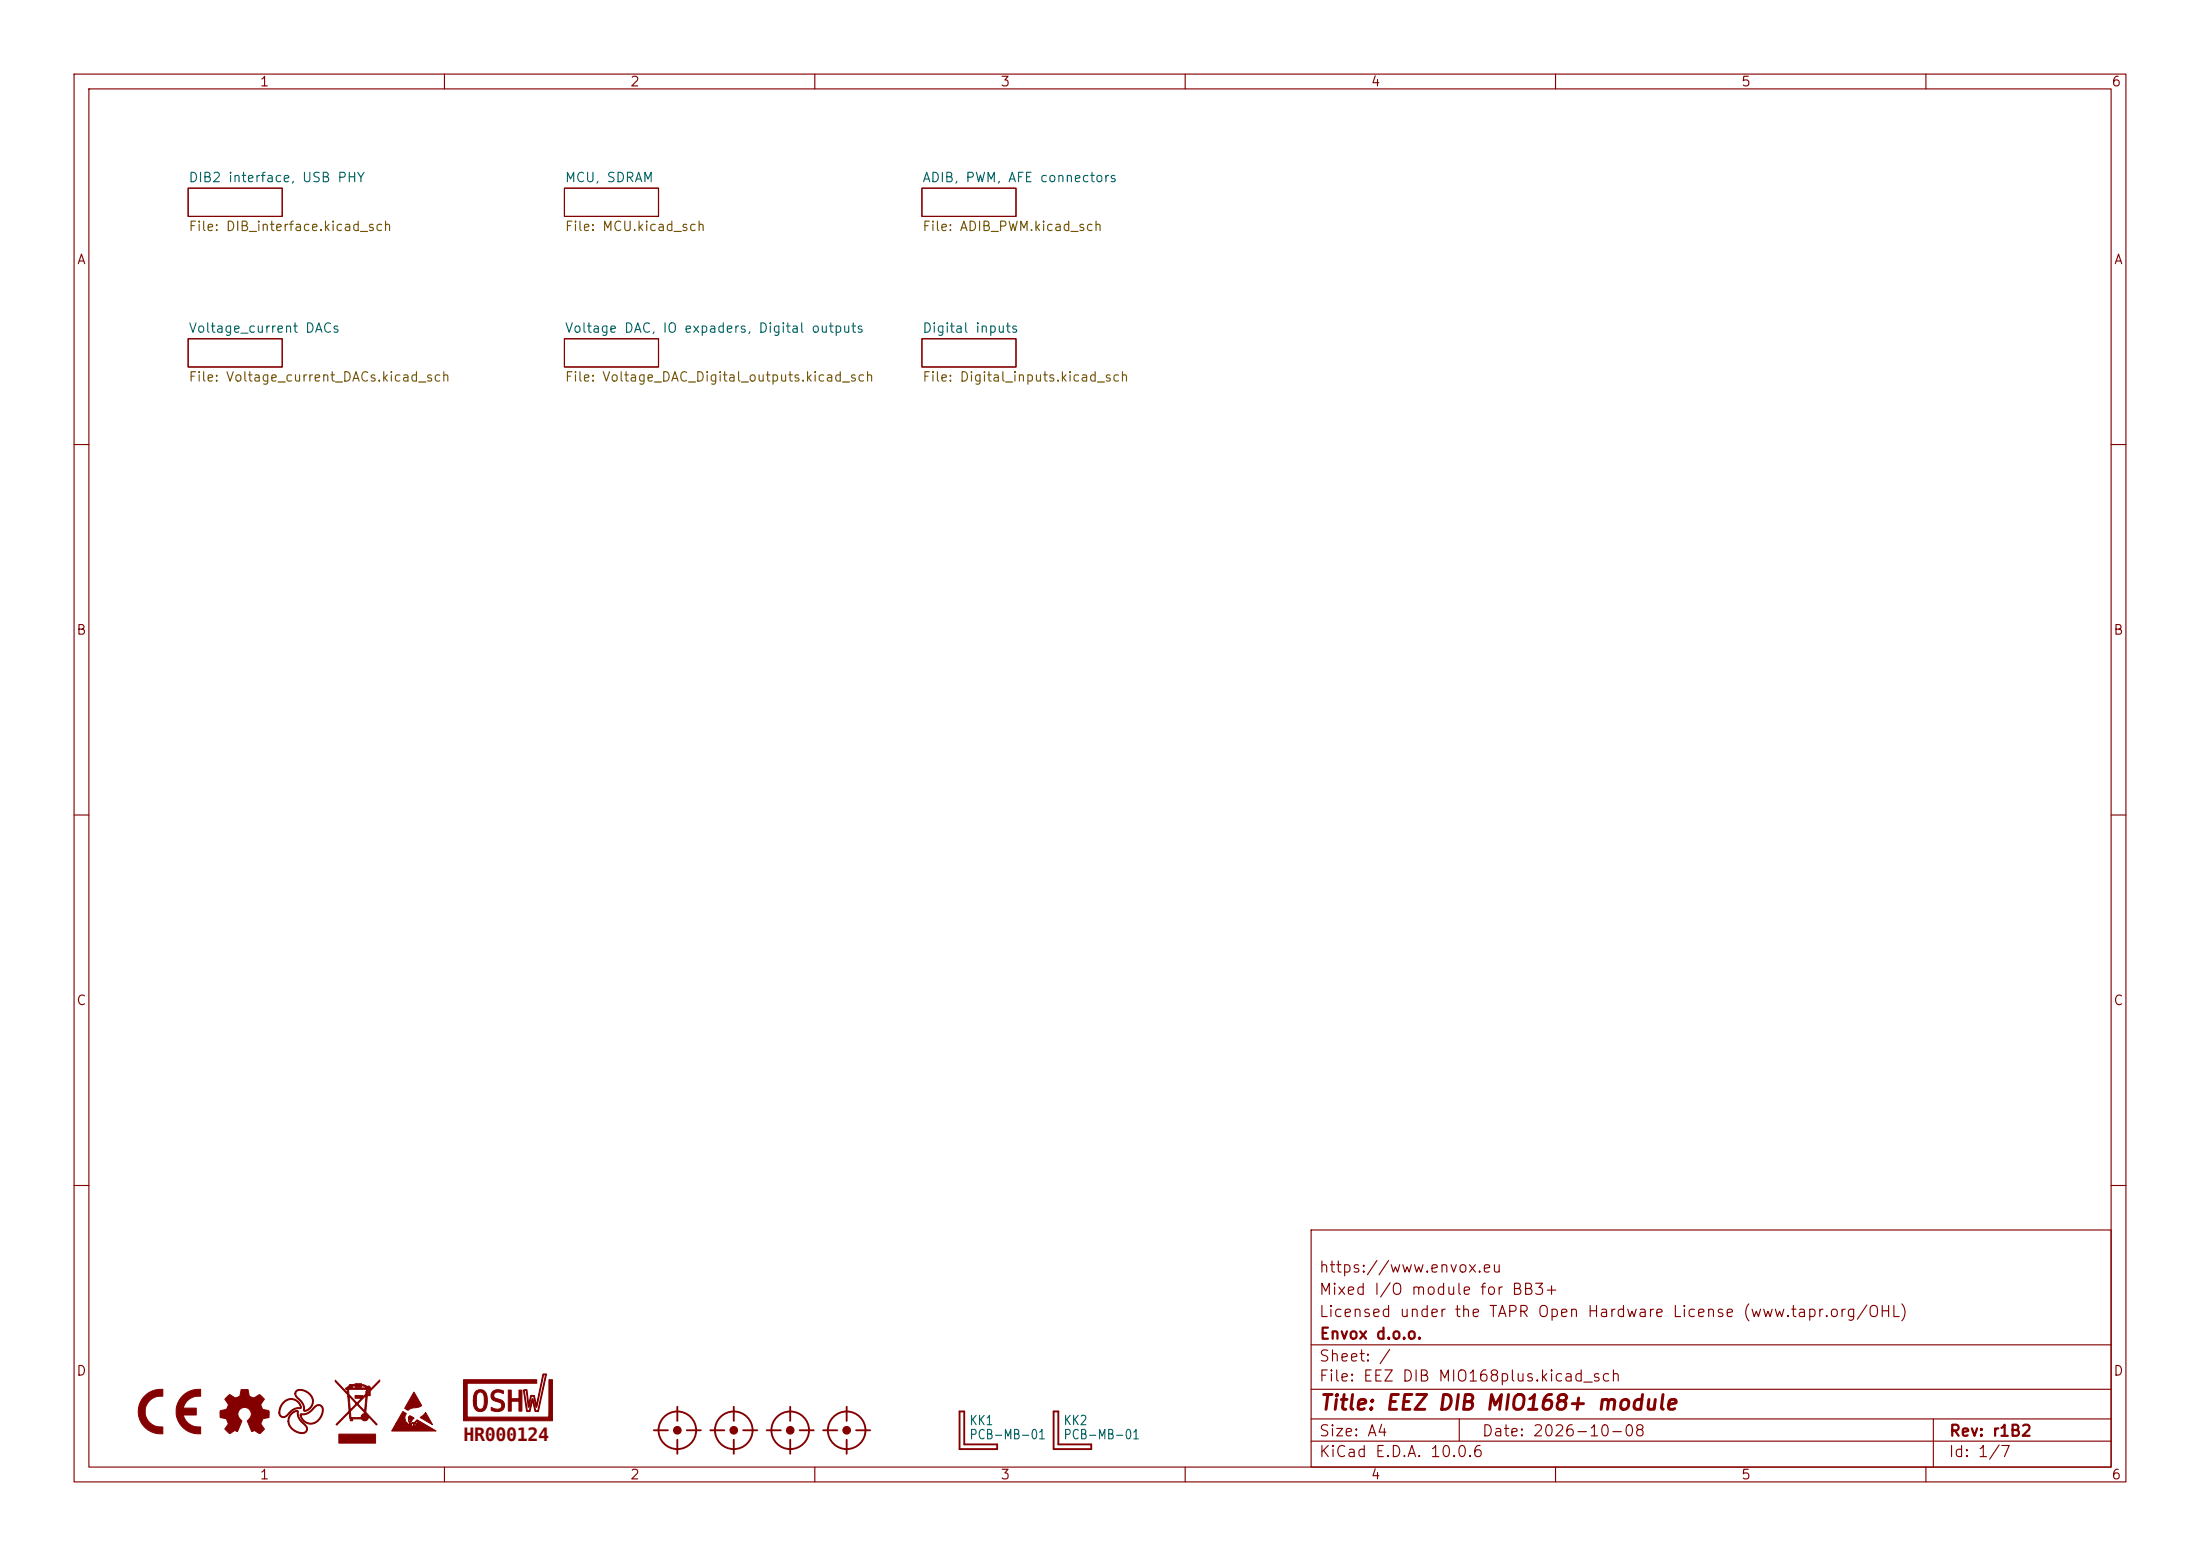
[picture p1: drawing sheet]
<svg xmlns="http://www.w3.org/2000/svg" width="297mm" height="210mm" viewBox="0 0 297 210" stroke-linecap="round" stroke-linejoin="round" font-family="sans-serif">
<g fill="none" stroke="#840000" stroke-width=".15">
<path d="M10 10h277v190h-277zM12 12h273v186h-273zM60 10v2M110 10v2M160 10v2M210 10v2M260 10v2M25.4 25.4h12.7v3.8h-12.7zM76.2 25.4h12.7v3.8h-12.7zM124.5 25.4h12.7v3.8h-12.7zM25.4 45.7h12.7v3.8h-12.7zM76.2 45.7h12.7v3.8h-12.7z"/>
<path d="M124.5 45.7h12.7v3.8h-12.7zM10 60h2M285 60h2M10 110h2M285 110h2M10 160h2M177 166h108v32h-108zM285 160h2M60 198v2M110 198v2M160 198v2M177 194.5h108"/>
<path d="M177 191.5h108M177 187.5h108M177 181.5h108M197 191.5v3M210 198v2M260 198v2M261 191.5v6.5"/>
</g>
<g fill="none" stroke="#840000" stroke-width=".25">
<path d="M88.3 193h1.9M91.4 189.9v1.9M91.4 194.3v1.9M92.7 193h1.9M95.9 193h1.9M99.1 189.9v1.9M99.1 194.3v1.9M100.3 193h1.9M103.5 193h1.9M106.7 189.9v1.9M106.7 194.3v1.9M107.9 193h2"/>
<path d="M111.1 193h1.9M114.3 189.9v1.9M114.3 194.3v1.9M115.6 193h1.9M129.5 190.5h.7v4.4h4.4v.7h-5.1zM142.2 190.5h.7v4.4h4.4v.7h-5.1z"/>
<circle cx="91.4" cy="193" r="2.54"/>
<circle cx="99.1" cy="193" r="2.54"/>
<circle cx="106.7" cy="193" r="2.54"/>
<circle cx="114.3" cy="193" r="2.54"/>
</g>
<g fill="#840000" stroke="#840000" stroke-width=".15">
<circle cx="91.4" cy="193" r=".51"/>
<circle cx="99.1" cy="193" r=".51"/>
<circle cx="106.7" cy="193" r=".51"/>
<circle cx="114.3" cy="193" r=".51"/>
</g>
<g fill="#840000" stroke="#840000" stroke-width=".14">
<path d="M19.4 188.5a3.1 3.1 0 0 1 2.6-1v.9a2.1 2.1 0 0 0-2.4 2.1 2.1 2.1 0 0 0 2.4 2.1v.9a3 3 0 0 1-3-1.6 3 3 0 0 1 .4-3.4z"/>
<path d="M24.6 188.4a3.1 3.1 0 0 1 2.5-.9v.9a2.12 2.12 0 0 0-2.4 1.6h1.8v1h-1.8a2.12 2.12 0 0 0 2.4 1.6v.9a3 3 0 0 1-3-1.7 3 3 0 0 1 .5-3.4z"/>
<path d="M64.2 187.8a.95 .95 0 0 1 1.1-.1 .95 .95 0 0 1 .5 1 1.79 1.79 0 0 1-.6 1.7l-.5 .1a.94 .94 0 0 1-.8-1v-.4h.4v.4a.53 .53 0 0 0 .5 .7 .53 .53 0 0 0 .6-.6v-.4a1.4 1.4 0 0 0-.4-1.3 .64 .64 0 0 0-.7 .8v.4h-.4l.1-.8z"/>
<path d="M66.6 187.8a1.12 1.12 0 0 1 1.4 0l-.1 .3-.1-.1a.71 .71 0 0 0-1.1 .3 .72 .72 0 0 0 .7 .6 .86 .86 0 0 1 .7 1.1 .86 .86 0 0 1-1.2 .5l-.6-.2v-.4a1.03 1.03 0 0 0 1.4 .1 .53 .53 0 0 0-.1-.6 .53 .53 0 0 0-.5-.2 .8 .8 0 0 1-.8-.5 .8 .8 0 0 1 .3-.9z"/>
<path d="M68.6 187.6h.4v1.2h1.1v-1.2h.4v2.9h-.4v-1.4h-1.1v1.4h-.4z"/>
<path d="M70.7 187.6h.4l.3 1.9 .2-1.2h.5v.1l.3 1.2 .9-4.2 .5 .1-1.1 5h-.5l-.3-1.4-.3 1.4h-.3a.22 .22 0 0 1-.2 0 .22 .22 0 0 1-.1-.3l-.3-2.5h.1l.4 2.5a.19 .19 0 0 0 .1 .2 .19 .19 0 0 0 .2-.3l.4-1.3 .3 1.2a.29 .29 0 0 0 .1 .3 .29 .29 0 0 0 .3 .1l1-4.8a.3 .3 0 0 0-.3 .4l-.8 3.9h-.1l-.3-1.4h-.4l-.2 1a.35 .35 0 0 1-.2 .4l-.3-2.2z"/>
<path d="M62.6 186.2h9.9v.5h-9.4v4.6h11v-5.1h.5v5.6h-12z"/>
<path d="M55.9 187.9l1 1.8-.4 .2-1 .2-.4 .3-.5-.3z"/>
<path d="M54.4 190.5l.5 .3-.1 .1a.87 .87 0 0 0 0 .9l.1 .2 .2 .2v.3l.4-.1 .2 .1 .1-.2a.18 .18 0 0 0 .2 .2 .18 .18 0 0 0 .2-.2 .18 .18 0 0 0-.2-.2l-.2 .2a.15 .15 0 0 0 0-.2 .15 .15 0 0 0-.2 .1l-.1 .2h-.2l-.1-.8a.35 .35 0 0 1 .2-.5l-.2 .2v.2a.23 .23 0 0 0 0 .3 .23 .23 0 0 0 .2 .1l-.1-.4v-.3l.2-.1a.37 .37 0 0 0 0 .6l.1-.5v.3l.1-.2 .2 .1-.4 .4v.5l.2-.3h.3a.14 .14 0 0 0 .2 .2 .16 .16 0 0 0 .1-.3 .16 .16 0 0 0-.3 .1h-.1l.4-.4 2.6 1.5h-6l.6-1h1.4l.2 .4-.1-.3-.1-.1h-1.4z"/>
<path d="M56.7 191.3l.8-.7 .9 1.7z"/>
<path d="M45.3 186.3l1.6 1.7v-.5h.2v.7l1.1 1.2 .6-.7h-.9v-.3h1.1v.1a.64 .64 0 0 1 .8-.3v-.3l-.2 .3h-.3l.2-.7h-2.8v-.2h2.8l-.3-.2-.4-.1v.2h-.8l-.1-.2-.4 .1v.2h-.3v-.1l-.3 .1 .3-.3h1.4v-.1l-1.4 .1v-.1l.8-.1h.8l.8 .3a.24 .24 0 0 1 .4 .2 .24 .24 0 0 1-.3 .3l-.1 .2h.1l1.6-1.6v.2l-1.3 1.4v.6h-.4l-.2 1.7a.7 .7 0 0 0 .4 .9l1.1 1.2-.1 .1-1-1.1a.53 .53 0 0 1-.4 .5 .53 .53 0 0 1-.6-.2h-1.2v.3h-.3l-.2-1.1-1.6 1.6h-.1l1.7-1.8h.2l.1 .8h1.6v.1a.25 .25 0 0 0 .4 .1 .25 .25 0 0 0 0-.5 .25 .25 0 0 0-.4 .3h-.2v-.2l.1-.2 .3-.1v-.2l-1-1-.9 .9h-.2l-.1-2.1h.1l.2 1.9 .8-.8h.2l.9 .9 .2-2-1.1 1.1h-.2l-1-1-.1-.1-.1-.2-1.6-1.7z"/>
<path d="M45.7 193.6h5v1.2h-5z"/>
<path d="M38.3 189.2a1.35 1.35 0 0 1 1.5-.4 1.35 1.35 0 0 1 .8 1.3 2.08 2.08 0 0 0-1.8 1 .63 .63 0 0 1-.7 .2 .63 .63 0 0 1-.5-.6h.2a.57 .57 0 0 0 .5 .5 .57 .57 0 0 0 .6-.4 2.05 2.05 0 0 1 1.7-.9 1.34 1.34 0 0 0-1.3-1 1.34 1.34 0 0 0-1.3 .9l-.2 .9h-.2a2.04 2.04 0 0 1 .7-1.5z"/>
<path d="M39.3 190.7l.4-.2a.32 .32 0 0 1 .3-.2 .32 .32 0 0 1 .3 .2 2.23 2.23 0 0 0 1 1.9 .68 .68 0 0 1 .1 .9 .68 .68 0 0 1-.9 .2 1.91 1.91 0 0 1-1.6-1.6h.1a1.71 1.71 0 0 0 2.2 1.3 .72 .72 0 0 0-.3-1.1 1.89 1.89 0 0 1-.8-1.6 1.37 1.37 0 0 0-1.1 1.4h-.1a1.45 1.45 0 0 1 .4-1.2z"/>
<path d="M39.9 187.7a1.62 1.62 0 0 1 2.4 1.7 1.13 1.13 0 0 1-1.3 1 1.87 1.87 0 0 0-1-1.8l-.2-.5h.1l.1 .3a2.3 2.3 0 0 1 1.1 1.9 1.26 1.26 0 0 0 1.1-1.2 1.26 1.26 0 0 0-.9-1.3 .9 .9 0 0 0-1.4 .2v.1h-.1z"/>
<path d="M40.6 190.9v-.1a2.02 2.02 0 0 0 1.9-1 .68 .68 0 0 1 .9-.1 .68 .68 0 0 1 .2 .8 1.68 1.68 0 0 1-2.3 1.6l-.6-.6-.2-.5h.1a1.37 1.37 0 0 0 1.3 1.1 1.37 1.37 0 0 0 1.4-1 .92 .92 0 0 0-.1-1.4h-.3l-.3 .2a2.02 2.02 0 0 1-1.8 1l-.3 .1z"/>
<path d="M30.7 188.5a.39 .39 0 0 1 .3-.3 .39 .39 0 0 1 .4 .2 .65 .65 0 0 0 1-.1l.2-.8h.9l.1 .5a.65 .65 0 0 0 .4 .6 .65 .65 0 0 0 .7-.2 .38 .38 0 0 1 .4-.2 .38 .38 0 0 1 .3 .3l.3 .3-.4 .6a.64 .64 0 0 0 0 .7 .64 .64 0 0 0 .7 .2l.3 .2v.8l-.5 .1a.45 .45 0 0 0-.5 .5l-.1 .3 .5 .7-.3 .3a.41 .41 0 0 1-.3 .3 .41 .41 0 0 1-.4-.2l-.3-.2-.4 .1-.6-1.4a.94 .94 0 0 0 .3-1.5 .94 .94 0 0 0-1.5 .1 .99 .99 0 0 0 .5 1.4l-.6 1.4-.4-.1-.7 .4-.7-.6 .5-.7-.1-.3a.54 .54 0 0 0-.7-.5l-.3-.1v-.8l.1-.1 .3-.1a.64 .64 0 0 0 .7-.4 .64 .64 0 0 0-.2-.7l-.3-.4z"/>
<circle cx="49.2" cy="191.3" r=".17"/>
</g>
<text font-size="2.5" fill="#840000" x="62.6" y="194.5">HR000124</text>
<text font-size="2" fill="#840000" x="178" y="190.8">Title: EEZ DIB MIO168+ module</text>
<g font-size="1.5" fill="#840000">
<text x="178" y="172.1">https://www.envox.eu</text>
<text x="178" y="178.1">Licensed under the TAPR Open Hardware License (www.tapr.org/OHL)</text>
<text x="178" y="175.1">Mixed I/O module for BB3+</text>
<text x="178" y="184.1">Sheet: /</text>
<text x="178" y="181.1">Envox d.o.o.</text>
<text x="178" y="186.8">File: EEZ DIB MIO168plus.kicad_sch</text>
<text x="178" y="197">KiCad E.D.A. 10.0.6</text>
<text x="178" y="194.2">Size: A4</text>
<text x="200" y="194.2">Date: 2026-10-08</text>
<text x="263" y="197">Id: 1/7</text>
<text x="263" y="194.2">Rev: r1B2</text>
</g>
<g font-size="1.3" fill="#840000">
<text x="35" y="12">1</text>
<text x="85" y="12">2</text>
<text x="135" y="12">3</text>
<text x="185" y="12">4</text>
<text x="235" y="12">5</text>
<text x="285" y="12">6</text>
<text x="10.3" y="36">A</text>
<text x="285.3" y="36">A</text>
<text x="10.2" y="86">B</text>
<text x="285.2" y="86">B</text>
<text x="10.2" y="136">C</text>
<text x="285.2" y="136">C</text>
<text x="10.2" y="186">D</text>
<text x="285.2" y="186">D</text>
<text x="35" y="200">1</text>
<text x="85" y="200">2</text>
<text x="135" y="200">3</text>
<text x="185" y="200">4</text>
<text x="235" y="200">5</text>
<text x="285" y="200">6</text>
</g>
<g font-size="1.3" fill="#006464">
<text x="25.4" y="24.9">DIB2 interface, USB PHY</text>
<text x="76.2" y="24.9">MCU, SDRAM</text>
<text x="124.4" y="24.9">ADIB, PWM, AFE connectors</text>
<text x="25.4" y="45.2">Voltage_current DACs</text>
<text x="76.2" y="45.2">Voltage DAC, IO expaders, Digital outputs</text>
<text x="124.4" y="45.2">Digital inputs</text>
<text x="130.8" y="192.7">KK1</text>
<text x="130.8" y="194.6">PCB-MB-01</text>
<text x="143.5" y="192.7">KK2</text>
<text x="143.5" y="194.6">PCB-MB-01</text>
</g>
<g font-size="1.3" fill="#725600">
<text x="25.4" y="31.5">File: DIB_interface.kicad_sch</text>
<text x="76.2" y="31.5">File: MCU.kicad_sch</text>
<text x="124.4" y="31.5">File: ADIB_PWM.kicad_sch</text>
<text x="25.4" y="51.8">File: Voltage_current_DACs.kicad_sch</text>
<text x="76.2" y="51.8">File: Voltage_DAC_Digital_outputs.kicad_sch</text>
<text x="124.4" y="51.8">File: Digital_inputs.kicad_sch</text>
</g>
</svg>
